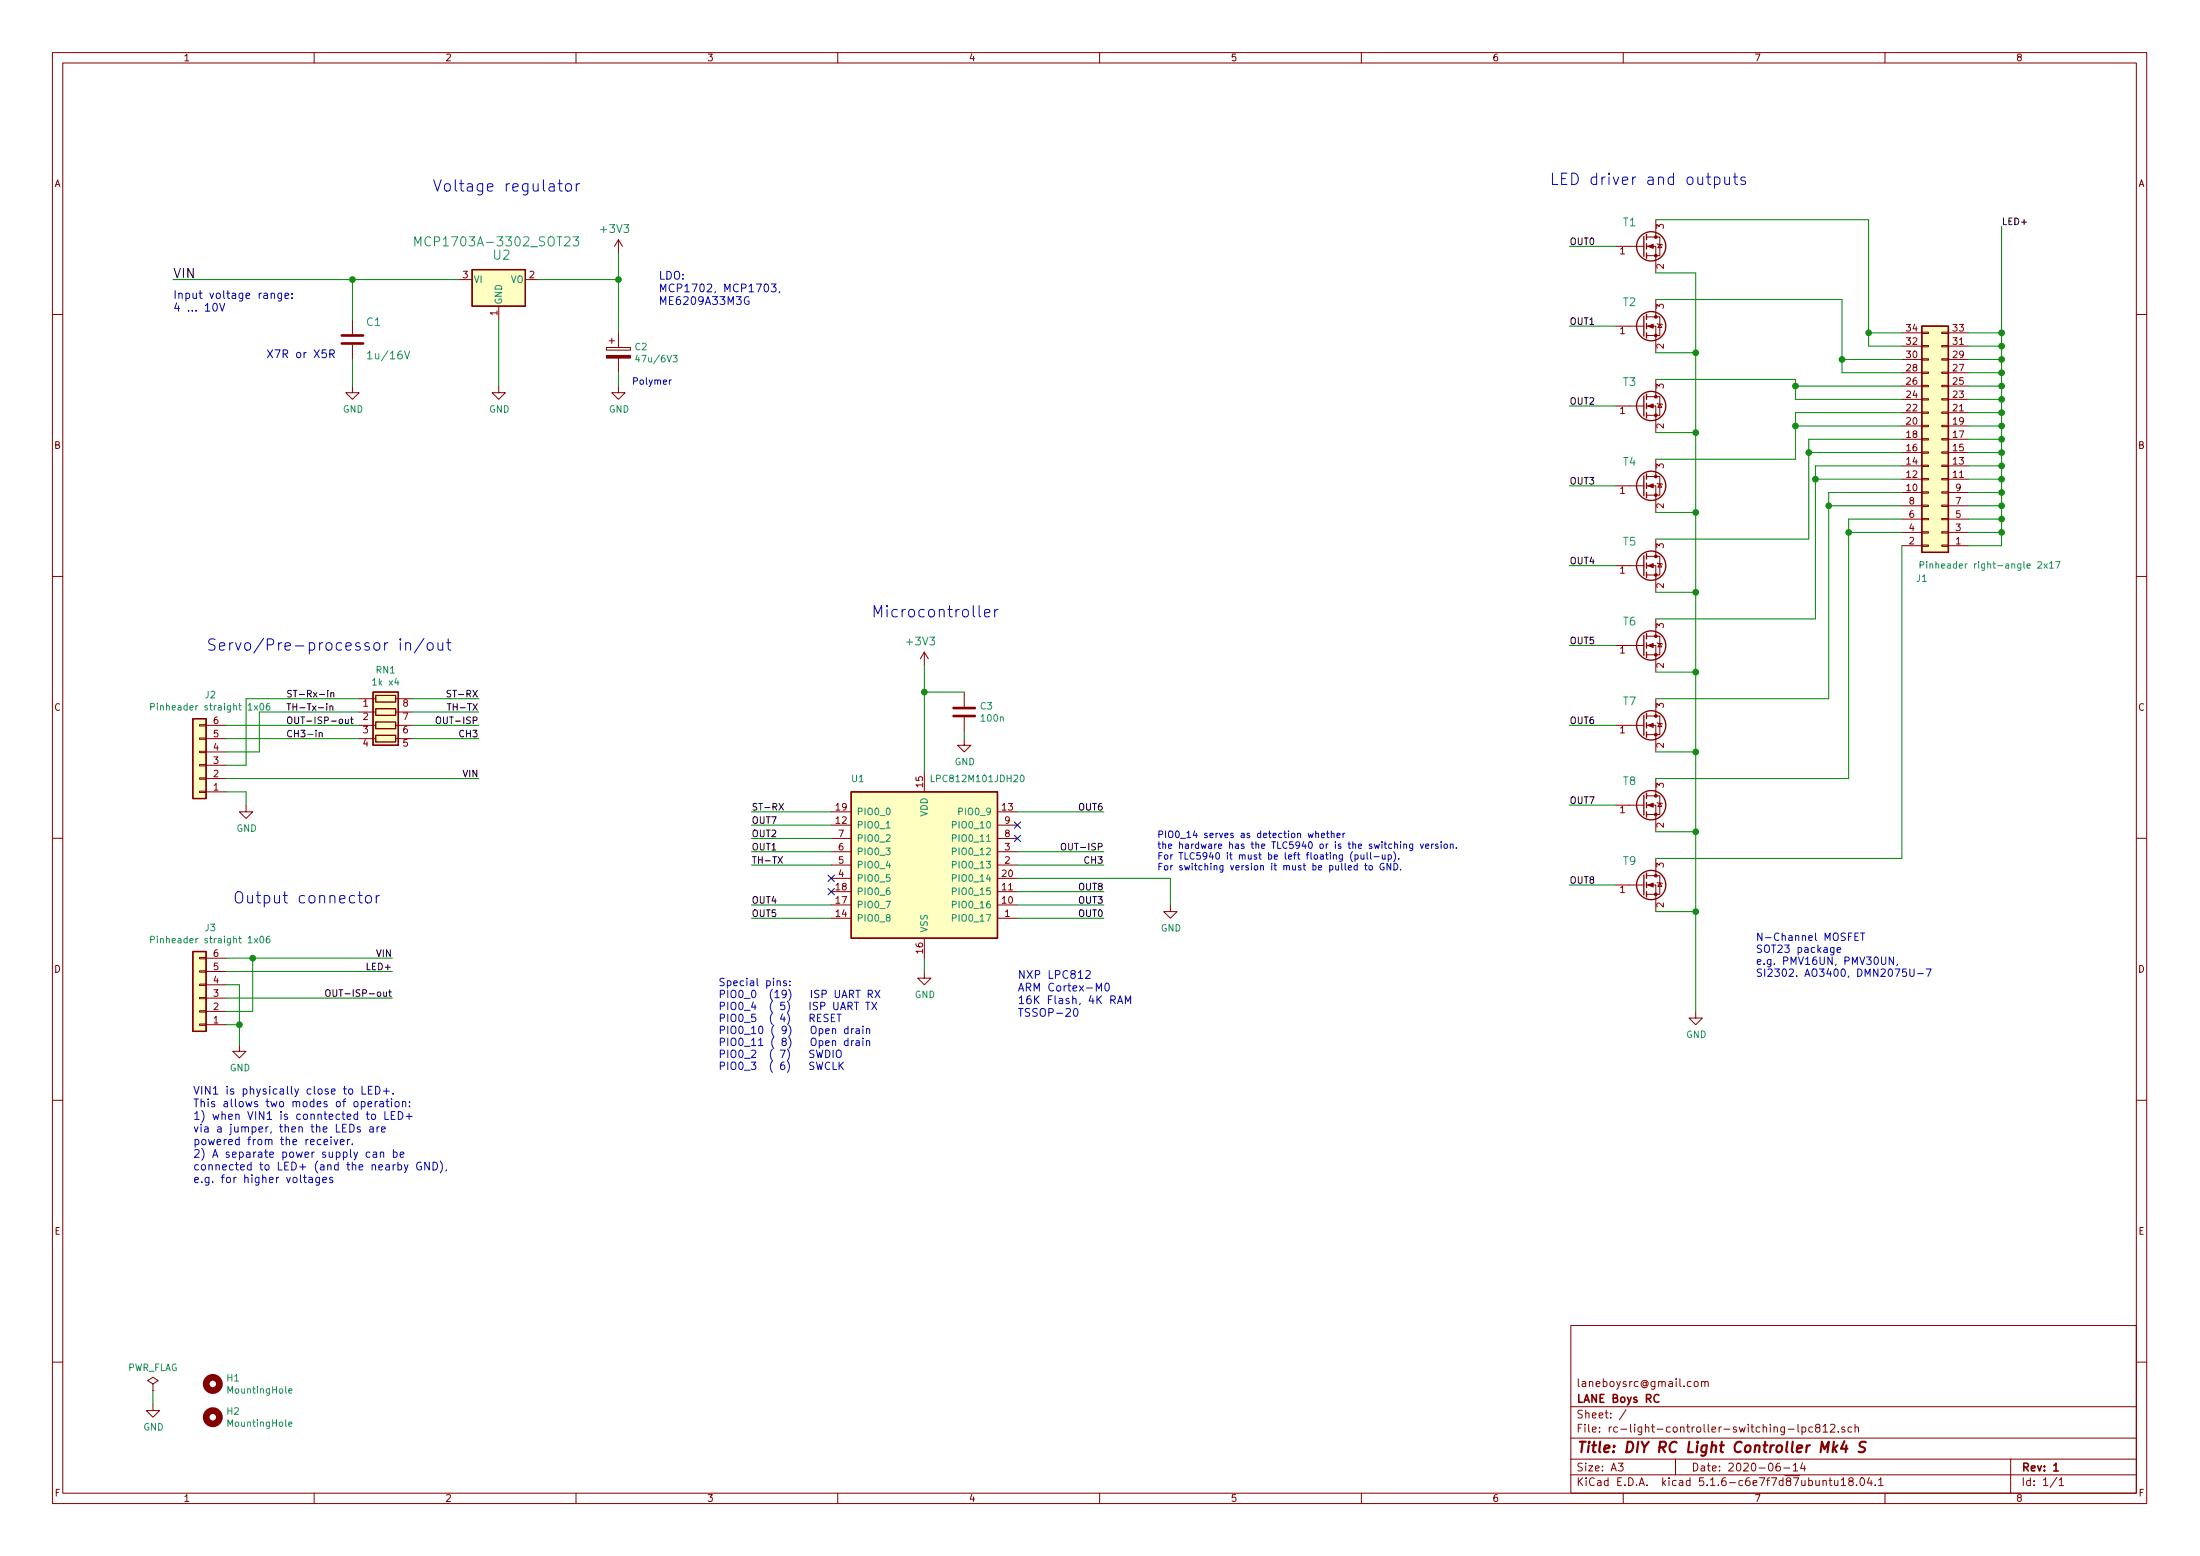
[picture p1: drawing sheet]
EESchema Schematic File Version 4
EELAYER 30 0
EELAYER END
$Descr A3 16535 11693
encoding utf-8
Sheet 1 1
Title "DIY RC Light Controller Mk4 S"
Date "2020-06-14"
Rev "1"
Comp "LANE Boys RC"
Comment1 "laneboysrc@gmail.com"
Comment2 ""
Comment3 ""
Comment4 ""
$EndDescr
Wire Wire Line
	4650 2100 4650 1900
Wire Wire Line
	2650 2900 2650 2700
Wire Wire Line
	3750 2400 3750 2900
Wire Wire Line
	1850 6050 1850 5950
Wire Wire Line
	1850 5950 1700 5950
Wire Wire Line
	3600 5350 3100 5350
Text Label 3600 5350 2    50   ~ 0
TH-TX
Text Label 1300 2100 0    70   ~ 0
VIN
Wire Wire Line
	3600 5250 3100 5250
Text Label 3600 5250 2    50   ~ 0
ST-RX
Wire Wire Line
	3600 5550 3100 5550
Text Label 3600 5450 2    50   ~ 0
OUT-ISP
Wire Wire Line
	3100 5450 3600 5450
Text Label 3600 5550 2    50   ~ 0
CH3
$Comp
L power:+3V3 #+3V03
U 1 1
P 4650 1900
F 0 "#+3V03" H 4650 1900 50  0001 C CNN
F 1 "+3V3" H 4500 2050 59  0000 L BNN
F 2 "" H 4650 1900 50  0001 C CNN
F 3 "" H 4650 1900 50  0001 C CNN
	1    4650 1900
	1    0    0    -1  
$EndComp
$Comp
L Regulator_Linear:MCP1703A-3302_SOT23 U2
U 1 1
P 3750 2100
F 0 "U2" H 3700 2250 69  0000 L BNN
F 1 "MCP1703A-3302_SOT23" H 3100 2350 69  0000 L BNN
F 2 "Package_TO_SOT_SMD:SOT-23W" H 3750 2100 50  0001 C CNN
F 3 "http://ww1.microchip.com/downloads/en/DeviceDoc/20005122B.pdf" H 3750 2100 50  0001 C CNN
	1    3750 2100
	1    0    0    -1  
$EndComp
$Comp
L Device:Q_NMOS_GSD T1
U 1 1
P 12350 1850
F 0 "T1" H 12200 2000 59  0000 L BNN
F 1 "PMV30UN" H 12450 1850 59  0001 L BNN
F 2 "Package_TO_SOT_SMD:SOT-23" H 12350 1850 50  0001 C CNN
F 3 "https://assets.nexperia.com/documents/data-sheet/PMV30UN.pdf" H 12350 1850 50  0001 C CNN
	1    12350 1850
	1    0    0    -1  
$EndComp
Text Notes 5400 8050 0    56   ~ 0
Special pins:\nPIO0_0  (19)   ISP UART RX\nPIO0_4  ( 5)   ISP UART TX\nPIO0_5  ( 4)   RESET\nPIO0_10 ( 9)   Open drain\nPIO0_11 ( 8)   Open drain\nPIO0_2  ( 7)   SWDIO\nPIO0_3  ( 6)   SWCLK
Text Notes 1550 4900 0    85   ~ 0
Servo/Pre-processor in/out
Text Notes 3250 1450 0    85   ~ 0
Voltage regulator
Text Notes 6550 4650 0    85   ~ 0
Microcontroller
Text Notes 2000 2700 0    59   ~ 0
X7R or X5R
Text Notes 1300 2350 0    59   ~ 0
Input voltage range:\n4 ... 10V
Text Notes 4950 2300 0    59   ~ 0
LDO: \nMCP1702, MCP1703,\nME6209A33M3G
Text Notes 7650 7650 0    59   ~ 0
NXP LPC812\nARM Cortex-M0\n16K Flash, 4K RAM\nTSSOP-20
Text Notes 13200 7350 0    56   ~ 0
N-Channel MOSFET\nSOT23 package\ne.g. PMV16UN, PMV30UN, \nSI2302. AO3400, DMN2075U-7
$Comp
L power:PWR_FLAG #FLG0101
U 1 1
P 1150 10450
F 0 "#FLG0101" H 1150 10525 50  0001 C CNN
F 1 "PWR_FLAG" H 1150 10624 50  0000 C CNN
F 2 "" H 1150 10450 50  0001 C CNN
F 3 "~" H 1150 10450 50  0001 C CNN
	1    1150 10450
	1    0    0    -1  
$EndComp
Wire Wire Line
	1150 10450 1150 10550
Wire Wire Line
	4650 2100 4650 2500
Connection ~ 4650 2100
Wire Wire Line
	4650 2800 4650 2900
$Comp
L Device:CP C2
U 1 1
P 4650 2650
F 0 "C2" H 4768 2696 50  0000 L CNN
F 1 "47u/6V3" H 4768 2605 50  0000 L CNN
F 2 "Capacitor_SMD:C_0805_2012Metric" H 4688 2500 50  0001 C CNN
F 3 "https://www.vishay.com/doc?40189" H 4650 2650 50  0001 C CNN
	1    4650 2650
	1    0    0    -1  
$EndComp
Text Notes 4750 2900 0    50   ~ 0
Polymer
$Comp
L power:GND #PWR0101
U 1 1
P 1850 6050
F 0 "#PWR0101" H 1850 5800 50  0001 C CNN
F 1 "GND" H 1855 5877 50  0000 C CNN
F 2 "" H 1850 6050 50  0001 C CNN
F 3 "" H 1850 6050 50  0001 C CNN
	1    1850 6050
	1    0    0    -1  
$EndComp
$Comp
L power:GND #PWR0103
U 1 1
P 6950 7300
F 0 "#PWR0103" H 6950 7050 50  0001 C CNN
F 1 "GND" H 6955 7127 50  0000 C CNN
F 2 "" H 6950 7300 50  0001 C CNN
F 3 "" H 6950 7300 50  0001 C CNN
	1    6950 7300
	1    0    0    -1  
$EndComp
$Comp
L power:GND #PWR0104
U 1 1
P 2650 2900
F 0 "#PWR0104" H 2650 2650 50  0001 C CNN
F 1 "GND" H 2655 2727 50  0000 C CNN
F 2 "" H 2650 2900 50  0001 C CNN
F 3 "" H 2650 2900 50  0001 C CNN
	1    2650 2900
	1    0    0    -1  
$EndComp
$Comp
L power:GND #PWR0105
U 1 1
P 3750 2900
F 0 "#PWR0105" H 3750 2650 50  0001 C CNN
F 1 "GND" H 3755 2727 50  0000 C CNN
F 2 "" H 3750 2900 50  0001 C CNN
F 3 "" H 3750 2900 50  0001 C CNN
	1    3750 2900
	1    0    0    -1  
$EndComp
$Comp
L power:GND #PWR0106
U 1 1
P 4650 2900
F 0 "#PWR0106" H 4650 2650 50  0001 C CNN
F 1 "GND" H 4655 2727 50  0000 C CNN
F 2 "" H 4650 2900 50  0001 C CNN
F 3 "" H 4650 2900 50  0001 C CNN
	1    4650 2900
	1    0    0    -1  
$EndComp
Wire Wire Line
	6950 7200 6950 7300
$Comp
L power:GND #PWR0111
U 1 1
P 1150 10550
F 0 "#PWR0111" H 1150 10300 50  0001 C CNN
F 1 "GND" H 1155 10377 50  0000 C CNN
F 2 "" H 1150 10550 50  0001 C CNN
F 3 "" H 1150 10550 50  0001 C CNN
	1    1150 10550
	1    0    0    -1  
$EndComp
Text Notes 11650 1400 0    85   ~ 0
LED driver and outputs
Wire Wire Line
	6250 6100 5650 6100
Text Label 5650 6100 0    50   ~ 0
ST-RX
Wire Wire Line
	6250 6500 5650 6500
Text Label 5650 6500 0    50   ~ 0
TH-TX
Wire Wire Line
	8300 6400 7650 6400
Text Label 8300 6400 2    50   ~ 0
OUT-ISP
Wire Wire Line
	8300 6500 7650 6500
$Comp
L MCU_NXP_LPC:LPC812M101JDH20 U1
U 1 1
P 6950 6500
F 0 "U1" H 6450 7150 50  0000 C CNN
F 1 "LPC812M101JDH20" H 7350 7150 50  0000 C CNN
F 2 "Package_SO:TSSOP-20_4.4x6.5mm_P0.65mm" H 7950 7200 50  0001 C CNN
F 3 "http://www.nxp.com/documents/data_sheet/LPC81XM.pdf" H 6950 6000 50  0001 C CNN
	1    6950 6500
	1    0    0    -1  
$EndComp
Wire Wire Line
	6950 5000 6950 5200
$Comp
L Device:Q_NMOS_GSD T2
U 1 1
P 12350 2450
F 0 "T2" H 12200 2600 59  0000 L BNN
F 1 "PMV30UN" H 12450 2450 59  0001 L BNN
F 2 "Package_TO_SOT_SMD:SOT-23" H 12350 2450 50  0001 C CNN
F 3 "https://assets.nexperia.com/documents/data-sheet/PMV30UN.pdf" H 12350 2450 50  0001 C CNN
	1    12350 2450
	1    0    0    -1  
$EndComp
$Comp
L Device:Q_NMOS_GSD T3
U 1 1
P 12350 3050
F 0 "T3" H 12200 3200 59  0000 L BNN
F 1 "PMV30UN" H 12450 3050 59  0001 L BNN
F 2 "Package_TO_SOT_SMD:SOT-23" H 12350 3050 50  0001 C CNN
F 3 "https://assets.nexperia.com/documents/data-sheet/PMV30UN.pdf" H 12350 3050 50  0001 C CNN
	1    12350 3050
	1    0    0    -1  
$EndComp
$Comp
L Device:Q_NMOS_GSD T4
U 1 1
P 12350 3650
F 0 "T4" H 12200 3800 59  0000 L BNN
F 1 "PMV30UN" H 12450 3650 59  0001 L BNN
F 2 "Package_TO_SOT_SMD:SOT-23" H 12350 3650 50  0001 C CNN
F 3 "https://assets.nexperia.com/documents/data-sheet/PMV30UN.pdf" H 12350 3650 50  0001 C CNN
	1    12350 3650
	1    0    0    -1  
$EndComp
$Comp
L Device:Q_NMOS_GSD T5
U 1 1
P 12350 4250
F 0 "T5" H 12200 4400 59  0000 L BNN
F 1 "PMV30UN" H 12450 4250 59  0001 L BNN
F 2 "Package_TO_SOT_SMD:SOT-23" H 12350 4250 50  0001 C CNN
F 3 "https://assets.nexperia.com/documents/data-sheet/PMV30UN.pdf" H 12350 4250 50  0001 C CNN
	1    12350 4250
	1    0    0    -1  
$EndComp
$Comp
L Device:Q_NMOS_GSD T6
U 1 1
P 12350 4850
F 0 "T6" H 12200 5000 59  0000 L BNN
F 1 "PMV30UN" H 12450 4850 59  0001 L BNN
F 2 "Package_TO_SOT_SMD:SOT-23" H 12350 4850 50  0001 C CNN
F 3 "https://assets.nexperia.com/documents/data-sheet/PMV30UN.pdf" H 12350 4850 50  0001 C CNN
	1    12350 4850
	1    0    0    -1  
$EndComp
$Comp
L Device:Q_NMOS_GSD T7
U 1 1
P 12350 5450
F 0 "T7" H 12200 5600 59  0000 L BNN
F 1 "PMV30UN" H 12450 5450 59  0001 L BNN
F 2 "Package_TO_SOT_SMD:SOT-23" H 12350 5450 50  0001 C CNN
F 3 "https://assets.nexperia.com/documents/data-sheet/PMV30UN.pdf" H 12350 5450 50  0001 C CNN
	1    12350 5450
	1    0    0    -1  
$EndComp
$Comp
L Device:Q_NMOS_GSD T9
U 1 1
P 12350 6650
F 0 "T9" H 12200 6800 59  0000 L BNN
F 1 "PMV30UN" H 12450 6650 59  0001 L BNN
F 2 "Package_TO_SOT_SMD:SOT-23" H 12350 6650 50  0001 C CNN
F 3 "https://assets.nexperia.com/documents/data-sheet/PMV30UN.pdf" H 12350 6650 50  0001 C CNN
	1    12350 6650
	1    0    0    -1  
$EndComp
$Comp
L power:GND #PWR01
U 1 1
P 12750 7600
F 0 "#PWR01" H 12750 7350 50  0001 C CNN
F 1 "GND" H 12755 7427 50  0000 C CNN
F 2 "" H 12750 7600 50  0001 C CNN
F 3 "" H 12750 7600 50  0001 C CNN
	1    12750 7600
	1    0    0    -1  
$EndComp
Wire Wire Line
	12450 6850 12750 6850
Wire Wire Line
	12450 6250 12750 6250
Wire Wire Line
	12750 6250 12750 6850
Connection ~ 12750 6850
Wire Wire Line
	12450 5650 12750 5650
Wire Wire Line
	12750 5650 12750 6250
Connection ~ 12750 6250
Wire Wire Line
	12450 5050 12750 5050
Wire Wire Line
	12750 5050 12750 5650
Connection ~ 12750 5650
Wire Wire Line
	12450 4450 12750 4450
Wire Wire Line
	12750 4450 12750 5050
Connection ~ 12750 5050
Wire Wire Line
	12450 3850 12750 3850
Wire Wire Line
	12750 3850 12750 4450
Connection ~ 12750 4450
Wire Wire Line
	12450 3250 12750 3250
Wire Wire Line
	12750 3250 12750 3850
Connection ~ 12750 3850
Wire Wire Line
	12450 2650 12750 2650
Wire Wire Line
	12750 2650 12750 3250
Connection ~ 12750 3250
Wire Wire Line
	12750 2050 12750 2650
Connection ~ 12750 2650
Text Label 11800 1850 0    50   ~ 0
OUT0
Wire Wire Line
	12150 2450 11800 2450
Text Label 11800 2450 0    50   ~ 0
OUT1
Wire Wire Line
	11800 3050 12150 3050
Text Label 11800 3050 0    50   ~ 0
OUT2
Wire Wire Line
	11800 3650 12150 3650
Text Label 11800 3650 0    50   ~ 0
OUT3
Wire Wire Line
	11800 4250 12150 4250
Text Label 11800 4250 0    50   ~ 0
OUT4
Wire Wire Line
	11800 4850 12150 4850
Text Label 11800 4850 0    50   ~ 0
OUT5
Wire Wire Line
	12750 6850 12750 7600
Wire Wire Line
	11800 5450 12150 5450
Text Label 11800 5450 0    50   ~ 0
OUT6
Wire Wire Line
	11800 6050 12150 6050
Text Label 11800 6050 0    50   ~ 0
OUT7
Wire Wire Line
	11800 6650 12150 6650
Text Label 11800 6650 0    50   ~ 0
OUT8
Wire Wire Line
	7650 6100 8300 6100
Wire Wire Line
	5650 6200 6250 6200
Wire Wire Line
	8300 6700 7650 6700
Text Label 8300 6100 2    50   ~ 0
OUT6
NoConn ~ 7650 6200
NoConn ~ 7650 6300
Text Label 8300 6900 2    50   ~ 0
OUT0
Text Label 5650 6400 0    50   ~ 0
OUT1
Text Label 5650 6300 0    50   ~ 0
OUT2
Wire Wire Line
	5650 6900 6250 6900
Text Label 5650 6900 0    50   ~ 0
OUT5
Text Label 8300 6800 2    50   ~ 0
OUT3
Text Label 5650 6800 0    50   ~ 0
OUT4
$Comp
L power:GND #PWR02
U 1 1
P 1800 7850
F 0 "#PWR02" H 1800 7600 50  0001 C CNN
F 1 "GND" H 1805 7677 50  0000 C CNN
F 2 "" H 1800 7850 50  0001 C CNN
F 3 "" H 1800 7850 50  0001 C CNN
	1    1800 7850
	1    0    0    -1  
$EndComp
Wire Wire Line
	1700 7700 1800 7700
Wire Wire Line
	1800 7700 1800 7850
Text Label 5650 6200 0    50   ~ 0
OUT7
NoConn ~ 6250 6600
Text Label 2950 7200 2    50   ~ 0
VIN
Text Label 2950 7300 2    50   ~ 0
LED+
Wire Wire Line
	12450 3450 13500 3450
Wire Wire Line
	12450 2850 13500 2850
Text Notes 1450 8900 0    59   ~ 0
VIN1 is physically close to LED+.\nThis allows two modes of operation:\n1) when VIN1 is conntected to LED+\nvia a jumper, then the LEDs are \npowered from the receiver.\n2) A separate power supply can be \nconnected to LED+ (and the nearby GND),\ne.g. for higher voltages
Text Notes 1750 6800 0    85   ~ 0
Output connector
Text Label 2150 5250 0    50   ~ 0
ST-Rx-in
Text Label 2150 5350 0    50   ~ 0
TH-Tx-in
Text Label 2150 5550 0    50   ~ 0
CH3-in
Text Label 2150 5450 0    50   ~ 0
OUT-ISP-out
$Comp
L Connector_Generic:Conn_01x06 J2
U 1 1
P 1500 5750
F 0 "J2" H 1418 5225 50  0000 C CNN
F 1 "Pinheader straight 1x06" H 1418 5316 50  0000 C CNN
F 2 "rc-light-controller-tlc5940-lpc812:PinHeader_1x06_P2.54mm_Flat" H 1500 5750 50  0001 C CNN
F 3 "~" H 1500 5750 50  0001 C CNN
	1    1500 5750
	-1   0    0    1   
$EndComp
Wire Wire Line
	1950 5350 1950 5650
Wire Wire Line
	1950 5650 1700 5650
Wire Wire Line
	1950 5350 2700 5350
Wire Wire Line
	1850 5250 1850 5750
Wire Wire Line
	1850 5750 1700 5750
Wire Wire Line
	1850 5250 2700 5250
Wire Wire Line
	1700 5850 3600 5850
Text Label 3600 5850 2    50   ~ 0
VIN
Wire Wire Line
	15050 2500 15050 1700
Text Label 15050 1700 0    50   ~ 0
LED+
Connection ~ 15050 2500
Connection ~ 15050 2600
Wire Wire Line
	15050 2600 15050 2500
Connection ~ 15050 2700
Wire Wire Line
	15050 2700 15050 2600
Connection ~ 15050 2800
Wire Wire Line
	15050 2800 15050 2700
Connection ~ 15050 2900
Wire Wire Line
	15050 2900 15050 2800
Connection ~ 15050 3000
Wire Wire Line
	15050 3000 15050 2900
Connection ~ 15050 3100
Wire Wire Line
	15050 3100 15050 3000
Wire Wire Line
	15050 3100 15050 3200
Connection ~ 15050 3200
Wire Wire Line
	15050 3200 15050 3300
Connection ~ 15050 3300
Wire Wire Line
	15050 3300 15050 3400
Connection ~ 15050 3400
Wire Wire Line
	15050 3400 15050 3500
Connection ~ 15050 3500
Wire Wire Line
	15050 3500 15050 3600
Connection ~ 15050 3600
Wire Wire Line
	15050 3600 15050 3700
Connection ~ 15050 3700
Wire Wire Line
	15050 3700 15050 3800
Connection ~ 15050 3800
Wire Wire Line
	15050 3800 15050 3900
Connection ~ 15050 3900
Wire Wire Line
	15050 3900 15050 4000
Connection ~ 15050 4000
Wire Wire Line
	15050 4000 15050 4100
Wire Wire Line
	14050 1650 14050 2500
Wire Wire Line
	14050 2500 14300 2500
Wire Wire Line
	14300 2600 14050 2600
Wire Wire Line
	14050 2600 14050 2500
Connection ~ 14050 2500
Wire Wire Line
	13850 2250 13850 2700
Wire Wire Line
	13850 2700 14300 2700
Wire Wire Line
	12450 2250 13850 2250
Wire Wire Line
	14300 2800 13850 2800
Wire Wire Line
	13850 2800 13850 2700
Connection ~ 13850 2700
Wire Wire Line
	13500 2850 13500 2900
Wire Wire Line
	13500 2900 14300 2900
Wire Wire Line
	14300 3000 13500 3000
Wire Wire Line
	13500 3000 13500 2900
Connection ~ 13500 2900
Wire Wire Line
	14300 3100 13500 3100
Wire Wire Line
	13500 3100 13500 3200
Wire Wire Line
	14300 3200 13500 3200
Connection ~ 13500 3200
Wire Wire Line
	13500 3200 13500 3450
Wire Wire Line
	14300 3300 13600 3300
Wire Wire Line
	13600 3300 13600 3400
Wire Wire Line
	12450 4050 13600 4050
Wire Wire Line
	14300 3400 13600 3400
Connection ~ 13600 3400
Wire Wire Line
	13600 3400 13600 4050
Wire Wire Line
	14300 3500 13650 3500
Wire Wire Line
	13650 3500 13650 3600
Wire Wire Line
	12450 4650 13650 4650
Wire Wire Line
	14300 3600 13650 3600
Connection ~ 13650 3600
Wire Wire Line
	13650 3600 13650 4650
Wire Wire Line
	14300 3700 13750 3700
Wire Wire Line
	13750 3700 13750 3800
Wire Wire Line
	12450 5250 13750 5250
Wire Wire Line
	14300 3800 13750 3800
Connection ~ 13750 3800
Wire Wire Line
	13750 3800 13750 5250
Wire Wire Line
	14300 3900 13900 3900
Wire Wire Line
	13900 3900 13900 4000
Wire Wire Line
	12450 5850 13900 5850
Wire Wire Line
	14300 4000 13900 4000
Connection ~ 13900 4000
Wire Wire Line
	13900 4000 13900 5850
Wire Wire Line
	14300 4100 14300 6450
Wire Wire Line
	12450 6450 14300 6450
$Comp
L Connector_Generic:Conn_01x06 J3
U 1 1
P 1500 7500
F 0 "J3" H 1418 6975 50  0000 C CNN
F 1 "Pinheader straight 1x06" H 1418 7066 50  0000 C CNN
F 2 "rc-light-controller-tlc5940-lpc812:PinHeader_1x06_P2.54mm_Flat" H 1500 7500 50  0001 C CNN
F 3 "~" H 1500 7500 50  0001 C CNN
	1    1500 7500
	-1   0    0    1   
$EndComp
Wire Wire Line
	1700 7600 1900 7600
Wire Wire Line
	1700 7400 1800 7400
Wire Wire Line
	1800 7400 1800 7700
Connection ~ 1800 7700
Wire Wire Line
	1700 7200 1900 7200
Wire Wire Line
	15050 2800 14800 2800
Wire Wire Line
	14800 2700 15050 2700
Wire Wire Line
	14800 2600 15050 2600
Wire Wire Line
	14800 4100 15050 4100
Wire Wire Line
	14800 4000 15050 4000
Wire Wire Line
	14800 3900 15050 3900
Wire Wire Line
	14800 3800 15050 3800
Wire Wire Line
	14800 3700 15050 3700
Wire Wire Line
	14800 3600 15050 3600
Wire Wire Line
	14800 3500 15050 3500
Wire Wire Line
	14800 3400 15050 3400
Wire Wire Line
	14800 2500 15050 2500
Wire Wire Line
	14800 3300 15050 3300
Wire Wire Line
	14800 3200 15050 3200
Wire Wire Line
	14800 3100 15050 3100
Wire Wire Line
	14800 3000 15050 3000
Wire Wire Line
	14800 2900 15050 2900
$Comp
L Connector_Generic:Conn_02x17_Odd_Even J1
U 1 1
P 14600 3300
F 0 "J1" H 14750 4350 50  0000 C CNN
F 1 "Pinheader right-angle 2x17" H 13700 4250 50  0000 L CNN
F 2 "Connector_PinHeader_2.54mm:PinHeader_2x17_P2.54mm_Horizontal" H 14600 3300 50  0001 C CNN
F 3 "~" H 14600 3300 50  0001 C CNN
	1    14600 3300
	-1   0    0    1   
$EndComp
$Comp
L Device:R_Pack04 RN1
U 1 1
P 2900 5450
F 0 "RN1" V 2483 5450 50  0000 C CNN
F 1 "1k x4" V 2574 5450 50  0000 C CNN
F 2 "Resistor_SMD:R_Array_Convex_4x0603" V 3175 5450 50  0001 C CNN
F 3 "https://datasheet.lcsc.com/szlcsc/1810311812_UNI-ROYAL-Uniroyal-Elec-4D03WGJ0102T5E_C20197.pdf" H 2900 5450 50  0001 C CNN
	1    2900 5450
	0    1    1    0   
$EndComp
Text Label 8300 6700 2    50   ~ 0
OUT8
Text Label 8300 6500 2    50   ~ 0
CH3
Wire Wire Line
	5650 6300 6250 6300
Wire Wire Line
	5650 6800 6250 6800
$Comp
L Mechanical:MountingHole H1
U 1 1
P 1600 10400
F 0 "H1" H 1700 10446 50  0000 L CNN
F 1 "MountingHole" H 1700 10355 50  0000 L CNN
F 2 "MountingHole:MountingHole_2.2mm_M2_ISO14580" H 1600 10400 50  0001 C CNN
F 3 "~" H 1600 10400 50  0001 C CNN
	1    1600 10400
	1    0    0    -1  
$EndComp
$Comp
L Mechanical:MountingHole H2
U 1 1
P 1600 10650
F 0 "H2" H 1700 10696 50  0000 L CNN
F 1 "MountingHole" H 1700 10605 50  0000 L CNN
F 2 "MountingHole:MountingHole_2.2mm_M2_ISO14580" H 1600 10650 50  0001 C CNN
F 3 "~" H 1600 10650 50  0001 C CNN
	1    1600 10650
	1    0    0    -1  
$EndComp
Wire Wire Line
	7650 6800 8300 6800
Wire Wire Line
	12450 2050 12750 2050
Wire Wire Line
	12450 1650 14050 1650
Wire Wire Line
	11800 1850 12150 1850
Wire Wire Line
	8300 6900 7650 6900
Wire Wire Line
	5650 6400 6250 6400
NoConn ~ 6250 6700
$Comp
L Device:C C3
U 1 1
P 7250 5350
F 0 "C3" H 7365 5396 50  0000 L CNN
F 1 "100n" H 7365 5305 50  0000 L CNN
F 2 "Capacitor_SMD:C_0603_1608Metric" H 7288 5200 50  0001 C CNN
F 3 "~" H 7250 5350 50  0001 C CNN
	1    7250 5350
	1    0    0    -1  
$EndComp
$Comp
L power:GND #PWR03
U 1 1
P 7250 5550
F 0 "#PWR03" H 7250 5300 50  0001 C CNN
F 1 "GND" H 7255 5377 50  0000 C CNN
F 2 "" H 7250 5550 50  0001 C CNN
F 3 "" H 7250 5550 50  0001 C CNN
	1    7250 5550
	1    0    0    -1  
$EndComp
Wire Wire Line
	7250 5500 7250 5550
Wire Wire Line
	7250 5200 6950 5200
Connection ~ 6950 5200
Wire Wire Line
	6950 5200 6950 5800
Wire Wire Line
	4050 2100 4650 2100
$Comp
L power:+3V3 #+3V01
U 1 1
P 6950 5000
F 0 "#+3V01" H 6950 5000 50  0001 C CNN
F 1 "+3V3" H 6800 5150 59  0000 L BNN
F 2 "" H 6950 5000 50  0001 C CNN
F 3 "" H 6950 5000 50  0001 C CNN
	1    6950 5000
	1    0    0    -1  
$EndComp
Wire Wire Line
	2650 2100 3450 2100
Wire Wire Line
	1300 2100 2650 2100
Connection ~ 2650 2100
Wire Wire Line
	2650 2400 2650 2100
$Comp
L Device:C C1
U 1 1
P 2650 2550
F 0 "C1" H 2750 2650 59  0000 L BNN
F 1 "1u/16V" H 2750 2400 59  0000 L BNN
F 2 "Capacitor_SMD:C_0805_2012Metric" H 2650 2550 50  0001 C CNN
F 3 "" H 2650 2550 50  0001 C CNN
	1    2650 2550
	1    0    0    -1  
$EndComp
Wire Wire Line
	1700 7500 2950 7500
Text Label 2950 7500 2    50   ~ 0
OUT-ISP-out
Wire Wire Line
	1700 5550 2700 5550
Wire Wire Line
	1700 5450 2700 5450
$Comp
L Device:Q_NMOS_GSD T8
U 1 1
P 12350 6050
F 0 "T8" H 12200 6200 59  0000 L BNN
F 1 "PMV30UN" H 12450 6050 59  0001 L BNN
F 2 "Package_TO_SOT_SMD:SOT-23" H 12350 6050 50  0001 C CNN
F 3 "https://assets.nexperia.com/documents/data-sheet/PMV30UN.pdf" H 12350 6050 50  0001 C CNN
	1    12350 6050
	1    0    0    -1  
$EndComp
Text Notes 8700 6550 0    50   ~ 0
PIO0_14 serves as detection whether \nthe hardware has the TLC5940 or is the switching version. \nFor TLC5940 it must be left floating (pull-up).\nFor switching version it must be pulled to GND.
$Comp
L power:GND #PWR0102
U 1 1
P 8800 6800
F 0 "#PWR0102" H 8800 6550 50  0001 C CNN
F 1 "GND" H 8805 6627 50  0000 C CNN
F 2 "" H 8800 6800 50  0001 C CNN
F 3 "" H 8800 6800 50  0001 C CNN
	1    8800 6800
	1    0    0    -1  
$EndComp
Wire Wire Line
	7650 6600 8800 6600
Wire Wire Line
	8800 6600 8800 6800
Wire Wire Line
	1700 7300 2950 7300
Wire Wire Line
	1900 7600 1900 7200
Connection ~ 1900 7200
Wire Wire Line
	1900 7200 2950 7200
$EndSCHEMATC
